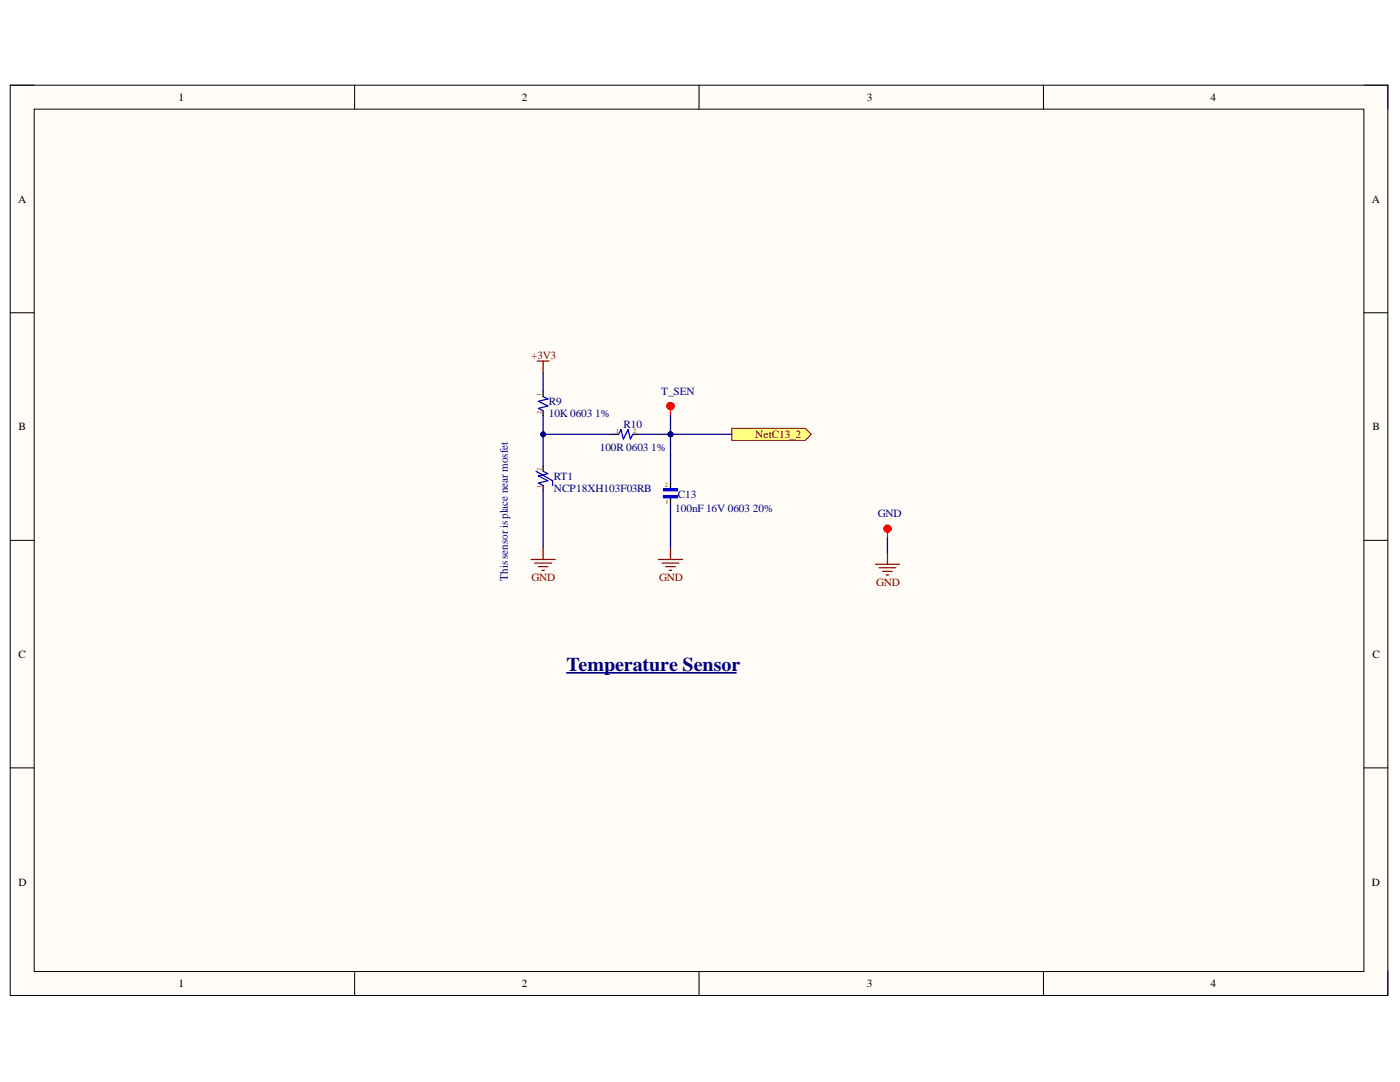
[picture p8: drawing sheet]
<svg xmlns="http://www.w3.org/2000/svg" width="279mm" height="216mm" viewBox="0 0 279 216" stroke-linecap="round" stroke-linejoin="round" font-family="sans-serif">
<path d="M2 17h275v181.6h-275z" fill-rule="evenodd" fill="#fffcf8"/>
<path d="M2 17h275v181.6h-275z" fill="none" stroke="#000" stroke-width=".2"/>
<path d="M6.8 21.8h265.4v172.1h-265.4z" fill-rule="evenodd" fill="#fffcf8"/>
<g fill="none" stroke="#000" stroke-width=".2">
<path d="M2 17h4.8M70.8 17v4.8M139.5 17v4.8M208.2 17v4.8M272.2 17h4.8v4.8M6.8 21.8h265.4v172.1h-265.4zM2 62.4h4.8M272.2 62.4h4.8M2 107.8h4.8M272.2 107.8h4.8M2 153.2h4.8M272.2 153.2h4.8"/>
<path d="M70.8 193.9v4.7M139.5 193.9v4.7M208.2 193.9v4.7M277 193.9v4.7"/>
</g>
<path d="M107.2 72h2.4M108.4 72v2.4M106 111.6h4.8M106.7 112.4h3.4M107.4 113.1h2M108.2 113.8h.4M108.4 109.2v2.4M174.7 112.6h4.8M175.4 113.3h3.4M176.2 114h1.9M176.9 114.7h.5M177.1 110.2v2.4" fill="none" stroke="#800000" stroke-width=".25"/>
<path d="M108.4 79.1l.9 .5-1.8 .5 1.8 .9-1.8 .5 .9 .5M107 94l3.3 1.9v1M108.4 94l.9 .5-1.8 .5 1.8 .9-1.8 .5 .9 .5" fill="none" stroke="#00f" stroke-width=".25"/>
<path d="M108.4 78.2v.9M108.4 82v.9M108.4 93.1v.9M108.4 96.9v.9M133.8 96.1v1.4M133.8 99.4v1.4" fill="none" stroke="#000" stroke-width=".25"/>
<path d="M132.4 98.9h2.8v.5h-2.8z" fill-rule="evenodd" fill="#00f"/>
<path d="M132.4 98.9h2.8v.5h-2.8z" fill="none" stroke="#00f" stroke-width=".2"/>
<path d="M132.4 97.5h2.8v.5h-2.8z" fill-rule="evenodd" fill="#00f"/>
<path d="M132.4 97.5h2.8v.5h-2.8z" fill="none" stroke="#00f" stroke-width=".2"/>
<path d="M122.5 86.7h1M126.3 86.7h.9" fill="none" stroke="#000" stroke-width=".25"/>
<path d="M123.5 86.7l.4-1 .5 1.9 .9-1.9 .5 1.9 .5-.9" fill="none" stroke="#00f" stroke-width=".25"/>
<path d="M131.4 111.6h4.8M132.1 112.4h3.4M132.9 113.1h1.9M133.6 113.8h.5M133.8 109.2v2.4" fill="none" stroke="#800000" stroke-width=".25"/>
<path d="M146 85.5h14.7l1.2 1.2-1.2 1.2h-14.7z" fill-rule="evenodd" fill="#ffff80"/>
<path d="M146 85.5h14.7l1.2 1.2-1.2 1.2h-14.7z" fill="none" stroke="#800000" stroke-width=".2"/>
<path d="M113.1 134.3h33.8" fill="none" stroke="#000080" stroke-width=".33"/>
<path d="M133.8 81v1.9M177.1 105.5v1.9" fill="none" stroke="#f00" stroke-width=".25"/>
<g fill="none" stroke="#f00" stroke-width=".67">
<circle cx="133.8" cy="81" r=".47"/>
<circle cx="177.1" cy="105.5" r=".47"/>
</g>
<path d="M108.4 74.4v3.8M108.4 86.7h14.1" fill="none" stroke="#000080" stroke-width=".25"/>
<circle cx="108.4" cy="86.7" r=".48" fill="#000080"/>
<circle cx="108.4" cy="86.7" r=".48" fill="none" stroke="#000080" stroke-width=".2"/>
<path d="M127.2 86.7h6.6v9.4" fill="none" stroke="#000080" stroke-width=".25"/>
<circle cx="133.8" cy="86.7" r=".48" fill="#000080"/>
<circle cx="133.8" cy="86.7" r=".48" fill="none" stroke="#000080" stroke-width=".2"/>
<path d="M133.8 86.7h12.2M133.8 100.8v8.4" fill="none" stroke="#000080" stroke-width=".25"/>
<circle cx="133.8" cy="86.7" r=".48" fill="#000080"/>
<circle cx="133.8" cy="86.7" r=".48" fill="none" stroke="#000080" stroke-width=".2"/>
<path d="M133.8 82.9v3.8" fill="none" stroke="#000080" stroke-width=".25"/>
<circle cx="133.8" cy="86.7" r=".48" fill="#000080"/>
<circle cx="133.8" cy="86.7" r=".48" fill="none" stroke="#000080" stroke-width=".2"/>
<path d="M108.4 82.9v10.2M177.1 107.4v2.8" fill="none" stroke="#000080" stroke-width=".25"/>
<circle cx="108.4" cy="86.7" r=".48" fill="#000080"/>
<circle cx="108.4" cy="86.7" r=".48" fill="none" stroke="#000080" stroke-width=".2"/>
<path d="M108.4 97.8v11.4" fill="none" stroke="#000080" stroke-width=".25"/>
<text font-size="3.9" fill="#000080" x="113.1" y="133.9">Temperature Sensor</text>
<text font-size="2.3" fill="#000080" x="101.3" y="115.9" transform="rotate(-90 101.3 115.9)">This sensor is place near mosfet</text>
<g font-size="2.2">
<text x="35.6" y="20.1">1</text>
<text x="104.1" y="20.1">2</text>
<text x="173" y="20.1">3</text>
<text x="241.6" y="20.1">4</text>
<text x="3.6" y="40.4">A</text>
<text x="273.8" y="40.4">A</text>
<text x="3.7" y="85.8">B</text>
<text x="273.9" y="85.8">B</text>
<text x="3.7" y="131.3">C</text>
<text x="273.9" y="131.3">C</text>
<text x="3.7" y="176.7">D</text>
<text x="273.8" y="176.7">D</text>
<text x="35.6" y="197">1</text>
<text x="104.1" y="197">2</text>
<text x="173" y="197">3</text>
<text x="241.6" y="197">4</text>
</g>
<g font-size="2.2" fill="#800000">
<text x="106" y="71.6">+3V3</text>
<text x="150.7" y="87.4">NetC13_2</text>
<text x="106.1" y="116">GND</text>
<text x="131.5" y="116">GND</text>
<text x="174.8" y="117">GND</text>
</g>
<g font-size="2.2" fill="#000080">
<text x="109.5" y="80.8">R9</text>
<text x="109.5" y="83.2">10K 0603 1%</text>
<text x="132" y="78.7">T_SEN</text>
<text x="119.7" y="90">100R 0603 1%</text>
<text x="124.4" y="85.3">R10</text>
<text x="110.6" y="95.7">RT1</text>
<text x="110.6" y="98.2">NCP18XH103F03RB</text>
<text x="135.3" y="99.4">C13</text>
<text x="134.7" y="102.2">100nF 16V 0603 20%</text>
<text x="175.2" y="103.2">GND</text>
</g>
<g font-size="1.3" fill="#f00">
<text x="108.1" y="82.6" transform="rotate(-90 108.1 82.6)">2</text>
<text x="108.1" y="79.1" transform="rotate(-90 108.1 79.1)">1</text>
<text x="122.9" y="86.4">1</text>
<text x="126.4" y="86.4">2</text>
<text x="108.1" y="94" transform="rotate(-90 108.1 94)">2</text>
<text x="108.1" y="97.4" transform="rotate(-90 108.1 97.4)">1</text>
<text x="132.7" y="97.2">2</text>
<text x="132.8" y="100.5">1</text>
</g>
</svg>
